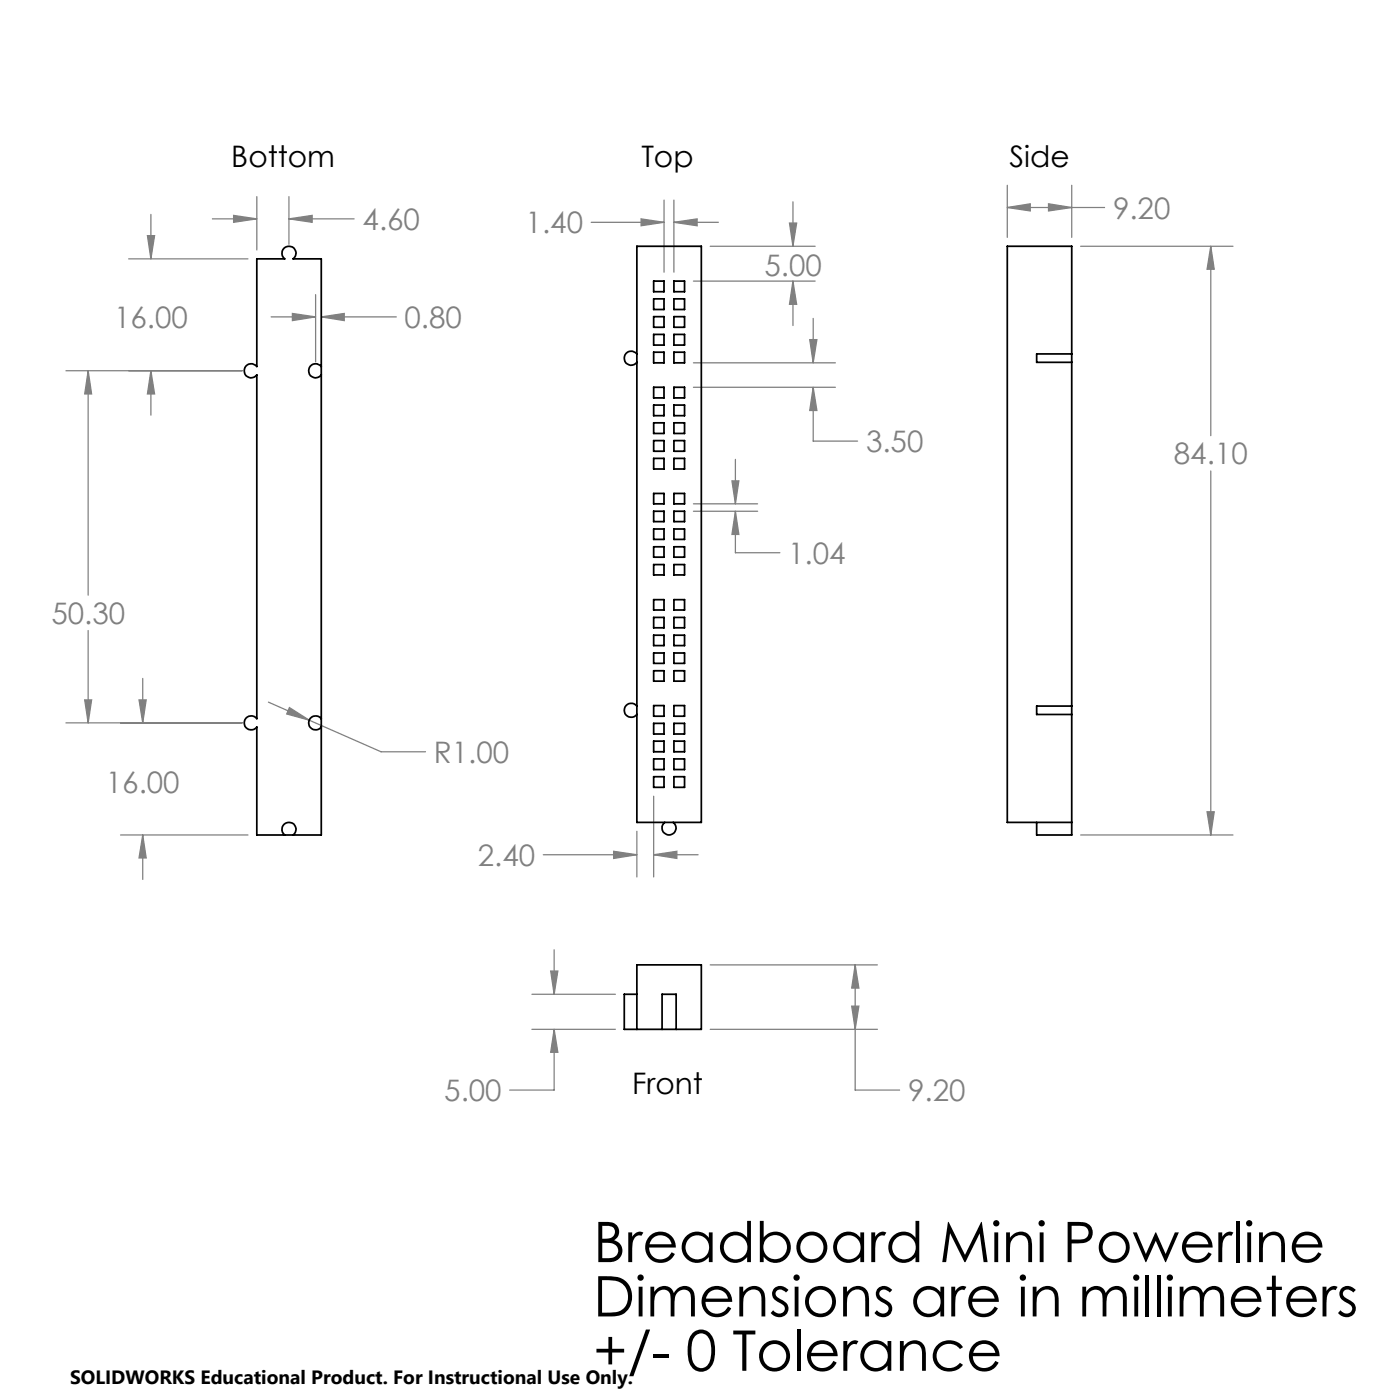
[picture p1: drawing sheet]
<svg xmlns="http://www.w3.org/2000/svg" width="200mm" height="200mm" viewBox="0 0 200 200" stroke-linecap="round" stroke-linejoin="round" font-family="sans-serif">
<g fill="none" stroke="#808080" stroke-width=".18">
<path d="M18.4 37h17M21.1 33.7h1l-.5 3.3zM21.6 30.6v6.4M30.3 31.3h6.4M33.4 30.8l3.3 .5-3.3 .5zM36.7 28.1v7.6M41.3 28.1v6.8M41.3 31.3h9.3M41.3 31.3l3.3-.5v1zM84.5 31.8h10.4M91.6 31.3l3.3 .5-3.3 .5zM94.9 28.6v10.3"/>
<path d="M96.3 28.6v10.3M96.3 31.8h6.3M96.3 31.8l3.3-.5v1zM101.5 35.2h15M112.8 31.9h1l-.5 3.3zM113.3 28.8v6.4M143.9 26.5v7.4M143.9 29.6h13.9M143.9 29.6l3.3-.5v1zM149.8 29.1l3.3 .5-3.3 .5zM153.1 26.5v7.4M154.4 35.2h21.7"/>
<path d="M173 35.2v27M173 35.2l.5 3.3h-1.1zM9.4 53h25.2M12.6 53v32M12.6 53l.5 3.3h-1zM21.6 53v6.3M21.6 53l.5 3.3h-1zM38.7 45.3h6.4M41.8 44.8l3.3 .5-3.3 .5zM45.1 42.1v9.6M45.9 45.3h10.7M45.9 45.3l3.3-.5v1z"/>
<path d="M99.1 40.2h17.4M99.1 55.3h20.2M99.1 51.8h20.2M113.3 40.2v6.3M113.3 40.2l.5 3.3h-1zM115.7 48.5h1l-.5 3.3zM116.2 55.3v7.7h6.3M116.2 45.5v6.3M116.2 55.3l.5 3.3h-1zM99.1 72h9.1M99.1 73h9.1M104.6 68.7h1l-.5 3.3z"/>
<path d="M105.1 73v6h6.3M105.1 65.6v6.4M105.1 73l.5 3.4h-1zM173 67.3v52M12.1 100h1l-.5 3.3zM12.6 90.1v13.2M19.9 100h1l-.5 3.3zM20.4 96.9v6.4M9.4 103.3h25.2M17.2 119.3h18.2M20.4 119.3v6.3M20.4 119.3l.5 3.3h-1z"/>
<path d="M38.3 100.3l16.1 7.1h6.4M41.3 101.1l2.9 1.8-3.2-.9zM91 118.8v6.5M93.4 113.7v11.6M154.4 119.3h21.7M172.4 116h1.1l-.5 3.3zM77.6 122.1h13.4M78.7 138.7h1l-.5 3.3zM79.2 135.7v6.3M87.7 121.6l3.3 .5-3.3 .5zM93.4 122.1h6.3M93.4 122.1l3.3-.5v1z"/>
<path d="M101.5 137.8h23.8M122.2 137.8v17.9h6.3M122.2 137.8l.5 3.4h-1zM76 147h11.9M76 142h11.9M79.2 147v8.7h-6.4M79.2 147l.5 3.3h-1zM101.5 147h23.8M121.7 143.7h1l-.5 3.3z"/>
</g>
<path d="M113.3 40.2l.5 3.3h-1zM112.8 31.9h1l-.5 3.3zM116.2 55.3l.5 3.3h-1zM115.7 48.5h1l-.5 3.3zM104.6 68.7h1l-.5 3.3zM105.1 73l.5 3.4h-1zM91.6 31.3l3.3 .5-3.3 .5zM96.3 31.8l3.3-.5v1zM93.4 122.1l3.3-.5v1zM87.7 121.6l3.3 .5-3.3 .5zM172.4 116h1.1l-.5 3.3zM173 35.2l.5 3.3h-1.1zM143.9 29.6l3.3-.5v1zM149.8 29.1l3.3 .5-3.3 .5zM122.2 137.8l.5 3.4h-1zM121.7 143.7h1l-.5 3.3zM78.7 138.7h1l-.5 3.3zM79.2 147l.5 3.3h-1zM21.1 33.7h1l-.5 3.3zM21.6 53l.5 3.3h-1zM41.3 31.3l3.3-.5v1zM33.4 30.8l3.3 .5-3.3 .5zM41.8 44.8l3.3 .5-3.3 .5zM45.9 45.3l3.3-.5v1zM19.9 100h1l-.5 3.3zM20.4 119.3l.5 3.3h-1zM41.3 101.1l-.3 .9 3.2 .9zM12.6 53l.5 3.3h-1zM12.1 100h1l-.5 3.3z" fill="#808080"/>
<g fill="none" stroke="#000" stroke-width=".25">
<path d="M36.7 37h4a1 1 0 0 1-.2-1.5 1 1 0 0 1 1.5 0 1 1 0 0 1-.1 1.5h4v82.3h-9.2v-15.4a1 1 0 0 1-1.5 .1 1 1 0 0 1 0-1.5 1 1 0 0 1 1.5 .2v-49.1a1 1 0 0 1-1.5 .1 1 1 0 0 1 0-1.5 1 1 0 0 1 1.5 .2zM91 35.2h9.2v82.3h-9.2zM45.9 52.4a1 1 0 0 0-1.5-.2 1 1 0 0 0 0 1.5 1 1 0 0 0 1.5-.1M91 50.6a1 1 0 0 0-1.5-.2 1 1 0 0 0 0 1.5 1 1 0 0 0 1.5-.1M93.4 40.2h1.5v1.5h-1.5zM93.4 42.7h1.5v1.5h-1.5zM93.4 45.2h1.5v1.6h-1.5zM93.4 47.8h1.5v1.5h-1.5zM93.4 50.3h1.5v1.5h-1.5zM93.4 55.3h1.5v1.5h-1.5zM93.4 57.9h1.5v1.5h-1.5zM96.3 40.2h1.5v1.5h-1.5z"/>
<path d="M96.3 42.7h1.5v1.5h-1.5zM96.3 45.2h1.5v1.6h-1.5zM96.3 47.8h1.5v1.5h-1.5zM96.3 50.3h1.5v1.5h-1.5zM96.3 55.3h1.5v1.5h-1.5zM96.3 57.9h1.5v1.5h-1.5zM153.1 50.6v1.2M153.1 50.6v-15.4h-9.2v82.3h9.2M153.1 51.8v49.1M153.1 50.6h-5v1.2h5M93.4 60.4h1.5v1.5h-1.5zM93.4 62.9h1.5v1.6h-1.5z"/>
<path d="M93.4 65.5h1.5v1.5h-1.5zM93.4 70.5h1.5v1.5h-1.5zM93.4 73h1.5v1.5h-1.5zM93.4 75.6h1.5v1.5h-1.5zM93.4 78.1h1.5v1.5h-1.5zM96.3 60.4h1.5v1.5h-1.5zM96.3 62.9h1.5v1.6h-1.5zM96.3 65.5h1.5v1.5h-1.5zM96.3 70.5h1.5v1.5h-1.5zM96.3 73h1.5v1.5h-1.5zM96.3 75.6h1.5v1.5h-1.5zM96.3 78.1h1.5v1.5h-1.5z"/>
<path d="M93.4 80.7h1.5v1.4h-1.5zM93.4 85.7h1.5v1.4h-1.5zM93.4 88.2h1.5v1.5h-1.5zM93.4 90.7h1.5v1.5h-1.5zM93.4 93.3h1.5v1.5h-1.5zM93.4 95.8h1.5v1.5h-1.5zM96.3 80.7h1.5v1.4h-1.5zM96.3 85.7h1.5v1.4h-1.5zM96.3 88.2h1.5v1.5h-1.5zM96.3 90.7h1.5v1.5h-1.5zM96.3 93.3h1.5v1.5h-1.5zM96.3 95.8h1.5v1.5h-1.5z"/>
<path d="M40.7 119.3a1 1 0 0 1-.2-1.5 1 1 0 0 1 1.5 0 1 1 0 0 1-.1 1.5M45.9 102.7a1 1 0 0 0-1.5-.2 1 1 0 0 0 0 1.5 1 1 0 0 0 1.5-.1M91 100.9a1 1 0 0 0-1.5-.2 1 1 0 0 0 0 1.5 1 1 0 0 0 1.5-.1M93.4 100.8h1.5v1.5h-1.5zM93.4 103.3h1.5v1.6h-1.5zM93.4 105.9h1.5v1.5h-1.5zM93.4 108.4h1.5v1.5h-1.5zM93.4 111h1.5v1.5h-1.5zM95 117.5a1 1 0 0 0-.2 1.5 1 1 0 0 0 1.5 0 1 1 0 0 0-.1-1.5M96.3 105.9h1.5v1.5h-1.5zM96.3 100.8h1.5v1.5h-1.5zM96.3 103.3h1.5v1.6h-1.5z"/>
<path d="M96.3 108.4h1.5v1.5h-1.5zM96.3 111h1.5v1.5h-1.5zM148.1 117.5v1.8h5v-1.8M153.1 100.9v1.2M153.1 100.9h-5v1.2h5M153.1 102.1v15.4M91 142h-1.8v5h1.8M91 147v-9.2h9.2v9.2h-3.6M91 147h3.6M94.6 147h2M94.6 147v-5h2v5"/>
</g>
<g font-size="8">
<text x="84.8" y="180.3">Breadboard Mini Powerline</text>
<text x="84.8" y="188.1">Dimensions are in millimeters</text>
<text x="84.8" y="195.8">+/- 0 Tolerance</text>
</g>
<g font-size="4.2">
<text x="33" y="23.8">Bottom</text>
<text x="91.6" y="23.8">Top</text>
<text x="144.2" y="23.8">Side</text>
<text x="90.3" y="156.3">Front</text>
</g>
<g font-size="4.2" fill="#808080">
<text x="51.8" y="32.8">4.60</text>
<text x="75.1" y="33.3">1.40</text>
<text x="159" y="31.2">9.20</text>
<text x="109.2" y="39.5">5.00</text>
<text x="16.3" y="46.9">16.00</text>
<text x="57.8" y="46.9">0.80</text>
<text x="123.7" y="64.6">3.50</text>
<text x="167.7" y="66.3">84.10</text>
<text x="112.6" y="80.5">1.04</text>
<text x="7.3" y="89.1">50.30</text>
<text x="15.1" y="113.2">16.00</text>
<text x="62" y="109">R1.00</text>
<text x="68.2" y="123.7">2.40</text>
<text x="63.5" y="157.3">5.00</text>
<text x="129.7" y="157.3">9.20</text>
</g>
<text font-size="2.7" x="10" y="197.8">SOLIDWORKS Educational Product. For Instructional Use Only.</text>
</svg>
